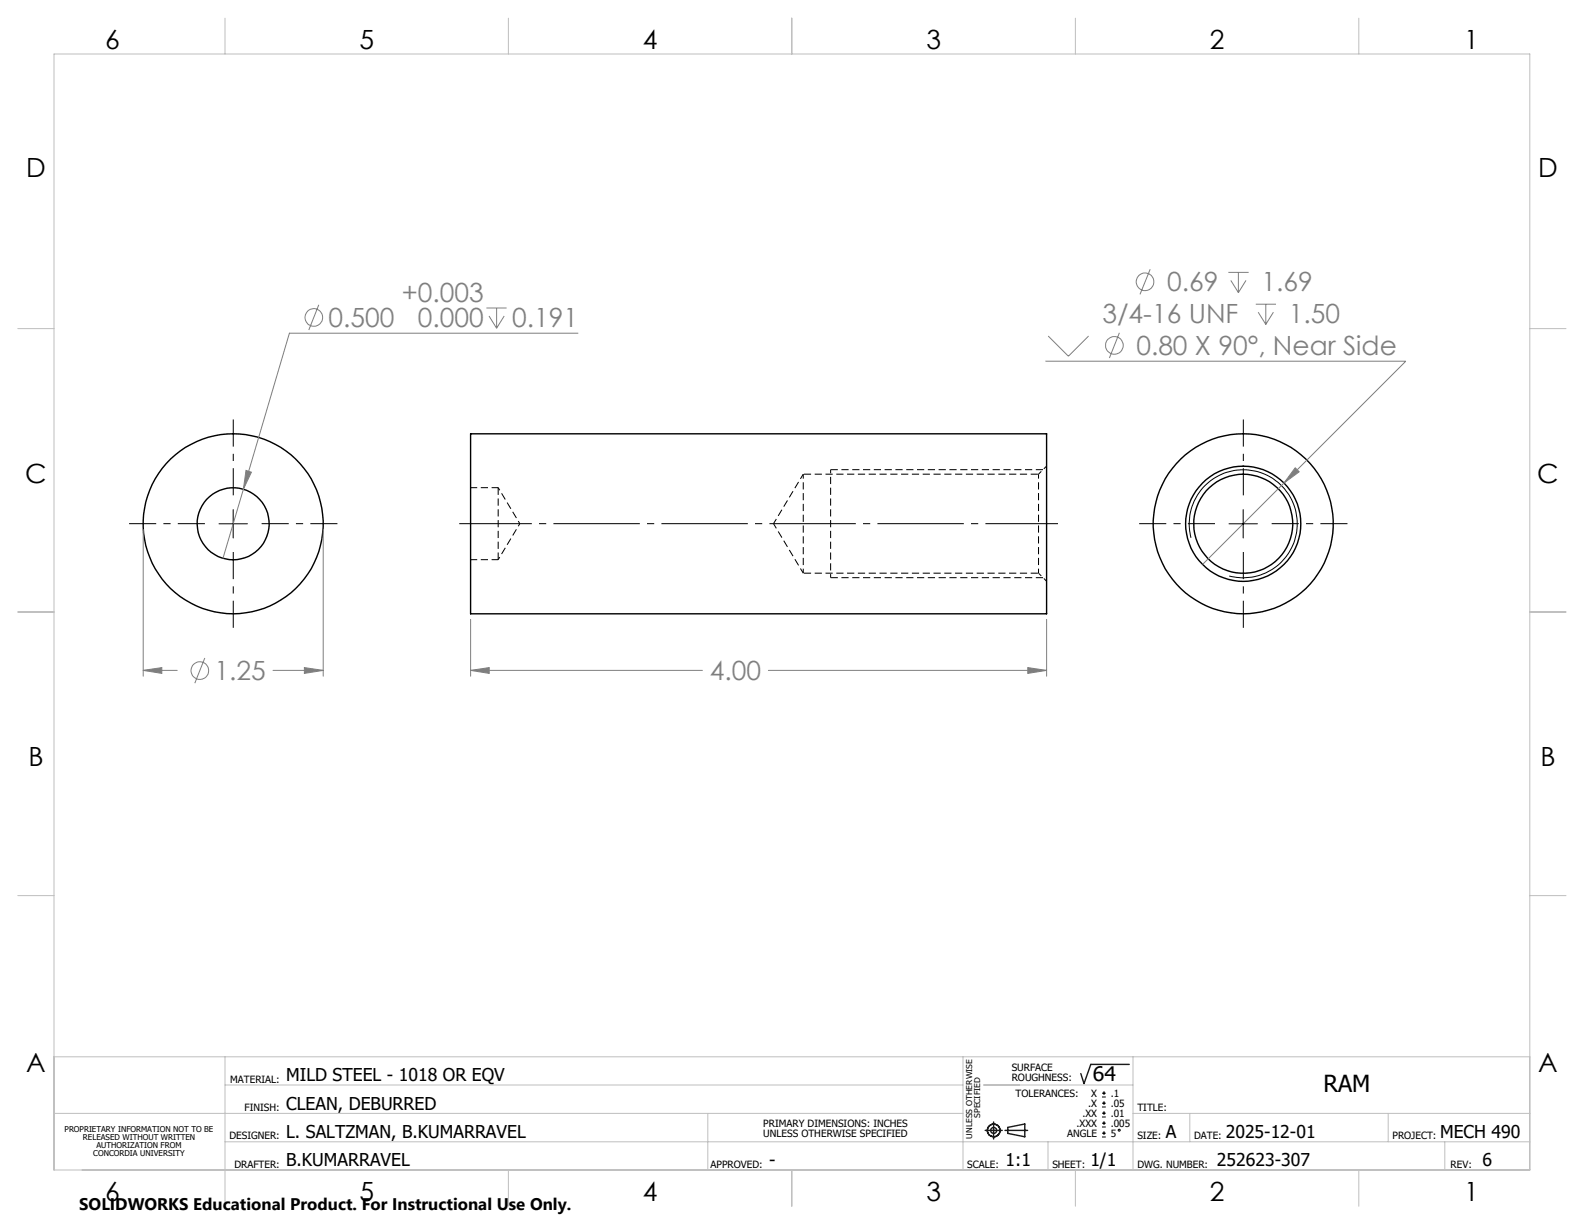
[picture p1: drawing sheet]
<svg xmlns="http://www.w3.org/2000/svg" width="279mm" height="216mm" viewBox="0 0 279 216" stroke-linecap="round" stroke-linejoin="round" font-family="sans-serif">
<path d="M141.7 83.6v17.5M183.2 83.6v17.5" fill="none" stroke="#000" stroke-width=".18" stroke-dasharray="1.3 .6" stroke-dashoffset=".5" stroke-linecap="butt"/>
<path d="M87.9 98.7v-12.7M184 82.8h-37.5M184 101.9h-37.5" fill="none" stroke="#000" stroke-width=".18" stroke-dasharray="1.3 .6" stroke-linecap="butt"/>
<path d="M146.5 82.8v19.1M184.6 82.2l-1.4 1.4M183.2 101.1l1.4 1.4" fill="none" stroke="#000" stroke-width=".18" stroke-dasharray="1.3 .6" stroke-dashoffset=".6" stroke-linecap="butt"/>
<path d="M183.2 83.6h-41.5M141.7 101.1h41.5" fill="none" stroke="#000" stroke-width=".18" stroke-dasharray="1.3 .6" stroke-dashoffset="-.1" stroke-linecap="butt"/>
<path d="M136.4 92.4l5.3 8.7M141.7 83.6l-5.3 8.8" fill="none" stroke="#000" stroke-width=".18" stroke-dasharray="1.3 .6" stroke-dashoffset=".3" stroke-linecap="butt"/>
<path d="M87.9 98.7l3.8-6.3M91.7 92.4l-3.8-6.4" fill="none" stroke="#000" stroke-width=".18" stroke-dasharray="1.3 .6" stroke-dashoffset=".7" stroke-linecap="butt"/>
<path d="M83 98.7h4.9M87.9 86h-4.9" fill="none" stroke="#000" stroke-width=".18" stroke-dasharray="1.3 .6" stroke-dashoffset=".1" stroke-linecap="butt"/>
<g fill="none" stroke="#000" stroke-width=".25">
<path d="M83 76.5h101.6v31.8h-101.6z"/>
<circle cx="41.1" cy="92.4" r="6.4"/>
<circle cx="41.1" cy="92.4" r="15.9"/>
<circle cx="219.3" cy="92.4" r="15.9"/>
<circle cx="219.3" cy="92.4" r="8.7"/>
<circle cx="219.3" cy="92.4" r="10.2"/>
</g>
<g fill="none" stroke="#808080" stroke-width=".18">
<path d="M56.2 53.8l-1.7 4.4M85.8 54.3h3.6M86.3 55.7l1.3 2.2M87.6 54.3v3.6M88.9 55.7l-1.3 2.2M102 58.8h-51l-8.1 27.5M184.9 59.3l3.6 3.5 3.5-3.5M197.4 58.7l-1.7 4.4M202.9 47.5l-1.8 4.4M216.7 48h3.5M217.1 49.5l1.3 2.1M218.4 48v3.6"/>
<path d="M219.8 49.5l-1.4 2.1M221.5 53.7h3.6M221.9 55.1l1.4 2.1M223.3 53.7v3.5M224.6 55.1l-1.3 2.1M184.4 63.7h63.6l-35.9 35.9M25.3 93.4v25.9M42.9 86.3l-3.6 12.2M43.4 83l.9 .3-1.4 3zM57 93.4v25.9M228.5 82.5l.7 .7-2.7 2zM25.3 118.3l3.2-.5v1z"/>
<path d="M25.3 118.3h6M36.1 116.1l-1.7 4.4M48.2 118.3h8.8M53.7 117.8l3.3 .5-3.3 .5zM83 118.3l3.3-.5v1zM83 109.3v10M83 118.3h40.9M135.5 118.3h49.1M181.3 117.8l3.3 .5-3.3 .5zM184.6 109.3v10"/>
<circle cx="55.3" cy="56" r="1.56"/>
<circle cx="202" cy="49.7" r="1.55"/>
<circle cx="196.6" cy="60.9" r="1.55"/>
<circle cx="35.2" cy="118.3" r="1.55"/>
</g>
<g fill="none" stroke="#000" stroke-width=".18">
<path d="M38.6 92.4h5M41.1 89.9v5M210.1 94.9a9.5 9.5 0 0 1 8.4-12 9.5 9.5 0 0 1 10.3 10.3 9.5 9.5 0 0 1-12 8.4M216.8 92.4h5M219.3 89.9v5M194.4 193.5h.7M194.4 192.8h.7M194.4 195.3h.7M194.4 194.6h.7M194.4 197h.7M194.4 196.4h.7M194.4 198.8h.7"/>
<path d="M194.4 198.1h.7M194.4 199.9h.7M194.7 192.5v.6M194.7 194.2v.7M194.7 196v.7M194.7 197.8v.6M194.7 199.5v.7M194.4 200.6h.7"/>
<circle cx="197.4" cy="199.4" r=".16"/>
</g>
<g fill="none" stroke="#191924" stroke-width=".25">
<path d="M173.8 199.4h3M175.3 197.9v3M177.3 199.4h4M177.8 198.9l3-.6v2.2l-3-.6zM199.2 187.7h-6.8l-1.2 3.4-.6-1.7"/>
<circle cx="175.3" cy="199.4" r="1.11"/>
<circle cx="175.3" cy="199.4" r=".52"/>
</g>
<path d="M186.6 92.4h-105.6" fill="none" stroke="#000" stroke-width=".18" stroke-dasharray="15.2 1.3 1.3 1.3" stroke-dashoffset="2.4" stroke-linecap="butt"/>
<path d="M36.1 92.4h-13.3M41.1 87.4v-13.4M41.1 97.4v13.3M46.1 92.4h13.4M214.3 92.4h-13.4M219.3 87.4v-13.4M219.3 97.4v13.3M224.3 92.4h13.4" fill="none" stroke="#000" stroke-width=".18" stroke-dasharray="15.2 1.3 1.3 1.3" stroke-dashoffset="10.5" stroke-linecap="butt"/>
<g fill="none" stroke="#c0c0c0" stroke-width=".18">
<path d="M9.5 9.5h260.3v196.9h-260.3zM39.7 3.2v6.3M89.7 3.2v6.3M139.7 3.2v6.4M189.7 3.2v6.3M239.7 3.2v6.3M3.1 58h6.4M269.8 58h6.4M3.1 107.9h6.4M269.8 107.9h6.4M3.1 158h6.4M269.8 158h6.4"/>
<path d="M9.5 186.4h260.3M9.5 196.4h160.4M39.7 186.4v26.4M39.7 191.4h130.2M124.8 196.4v10M169.9 186.4v20M173.5 191.4h26.3M199.8 196.4h70M199.8 186.4v20M209.9 196.4v5M244.9 196.4v5M39.7 201.4h230.1"/>
<path d="M89.7 206.4v6.4M139.7 206.4v6.4M184.9 201.4v5M189.7 206.4v6.4M239.7 206.4v6.4M254.8 201.4v5"/>
</g>
<g fill="#808080">
<path d="M228.5 82.5l.7 .7-2.7 2z"/>
<path d="M83 118.3l3.3-.5v1zM181.3 117.8l3.3 .5-3.3 .5z"/>
<path d="M43.4 83l-.5 3.3 1.4-3zM25.3 118.3l3.2-.5v1zM53.7 117.8l3.3 .5-3.3 .5z"/>
</g>
<g font-size="4.7">
<text x="18.6" y="8.6">6</text>
<text x="63.4" y="8.6">5</text>
<text x="113.4" y="8.6">4</text>
<text x="163.4" y="8.6">3</text>
<text x="213.4" y="8.6">2</text>
<text x="258.3" y="8.6">1</text>
<text x="4.6" y="31.2">D</text>
<text x="271.3" y="31.2">D</text>
<text x="4.5" y="85.2">C</text>
<text x="271.2" y="85.2">C</text>
<text x="5" y="135.2">B</text>
<text x="271.7" y="135.2">B</text>
<text x="4.6" y="189.2">A</text>
<text x="271.3" y="189.2">A</text>
<text x="18.6" y="211.8">6</text>
<text x="63.4" y="211.8">5</text>
<text x="113.4" y="211.8">4</text>
<text x="163.4" y="211.8">3</text>
<text x="213.4" y="211.8">2</text>
<text x="258.3" y="211.8">1</text>
</g>
<g font-size="4.7" fill="#808080">
<text x="70.9" y="53.2">+0.003</text>
<text x="205.9" y="51.4">0.69</text>
<text x="222.5" y="51.4">1.69</text>
<text x="57.9" y="57.7">0.500</text>
<text x="73.7" y="57.7">0.000</text>
<text x="90.3" y="57.7">0.191</text>
<text x="194.4" y="57">3/4-16 UNF</text>
<text x="227.3" y="57">1.50</text>
<text x="200.4" y="62.6">0.80 X 90°, Near Side</text>
<text x="37.8" y="120">1.25</text>
<text x="125.2" y="120">4.00</text>
</g>
<text font-size="4.2" x="233.4" y="192.6">RAM</text>
<text font-size="3.5" x="192.8" y="190.6">64</text>
<g font-size="3.1">
<text x="50.5" y="190.7">MILD STEEL - 1018 OR EQV</text>
<text x="50.5" y="195.7">CLEAN, DEBURRED</text>
<text x="50.5" y="200.7">L. SALTZMAN, B.KUMARRAVEL</text>
<text x="205.7" y="200.7">A</text>
<text x="216.2" y="200.7">2025-12-01</text>
<text x="254" y="200.7">MECH 490</text>
<text x="50.5" y="205.7">B.KUMARRAVEL</text>
<text x="135.7" y="205.7">-</text>
<text x="177.4" y="205.7">1:1</text>
<text x="192.3" y="205.7">1/1</text>
<text x="214.6" y="205.7">252623-307</text>
<text x="261.5" y="205.7">6</text>
</g>
<text font-size="3" x="14" y="213.5">SOLIDWORKS Educational Product. For Instructional Use Only.</text>
<g font-size="1.8">
<text x="40.6" y="191">MATERIAL:</text>
<text x="178.5" y="189">SURFACE</text>
<text x="178.5" y="190.8">ROUGHNESS:</text>
<text x="43.1" y="196">FINISH:</text>
<text x="179.1" y="193.5">TOLERANCES:</text>
<text x="190.9" y="197">.XX</text>
<text x="191.9" y="195.3">.X</text>
<text x="192.5" y="193.5">X</text>
<text x="195.9" y="193.5">.1</text>
<text x="195.9" y="195.3">.05</text>
<text x="195.9" y="197">.01</text>
<text x="200.6" y="196">TITLE:</text>
<text x="40.5" y="201">DESIGNER:</text>
<text x="134.6" y="198.8">PRIMARY DIMENSIONS: INCHES</text>
<text x="134.6" y="200.5">UNLESS OTHERWISE SPECIFIED</text>
<text x="188.2" y="200.5">ANGLE</text>
<text x="189.9" y="198.8">.XXX</text>
<text x="195.9" y="198.8">.005</text>
<text x="195.9" y="200.5">5</text>
<text x="200.6" y="201">SIZE:</text>
<text x="210.6" y="201">DATE:</text>
<text x="245.6" y="201">PROJECT:</text>
<text x="41.3" y="206">DRAFTER:</text>
<text x="125.3" y="206">APPROVED:</text>
<text x="170.6" y="206">SCALE:</text>
<text x="185.6" y="206">SHEET:</text>
<text x="200.6" y="206">DWG. NUMBER:</text>
<text x="255.9" y="206">REV:</text>
</g>
<g font-size="1.4">
<text x="172.9" y="197.2" transform="rotate(-90 172.9 197.2)">SPECIFIED</text>
<text x="11.4" y="199.7">PROPRIETARY INFORMATION NOT TO BE</text>
<text x="14.6" y="201.1">RELEASED WITHOUT WRITTEN</text>
<text x="16.5" y="203.9">CONCORDIA UNIVERSITY</text>
<text x="17" y="202.5">AUTHORIZATION FROM</text>
<text x="171.5" y="200.8" transform="rotate(-90 171.5 200.8)">UNLESS OTHERWISE</text>
</g>
</svg>
